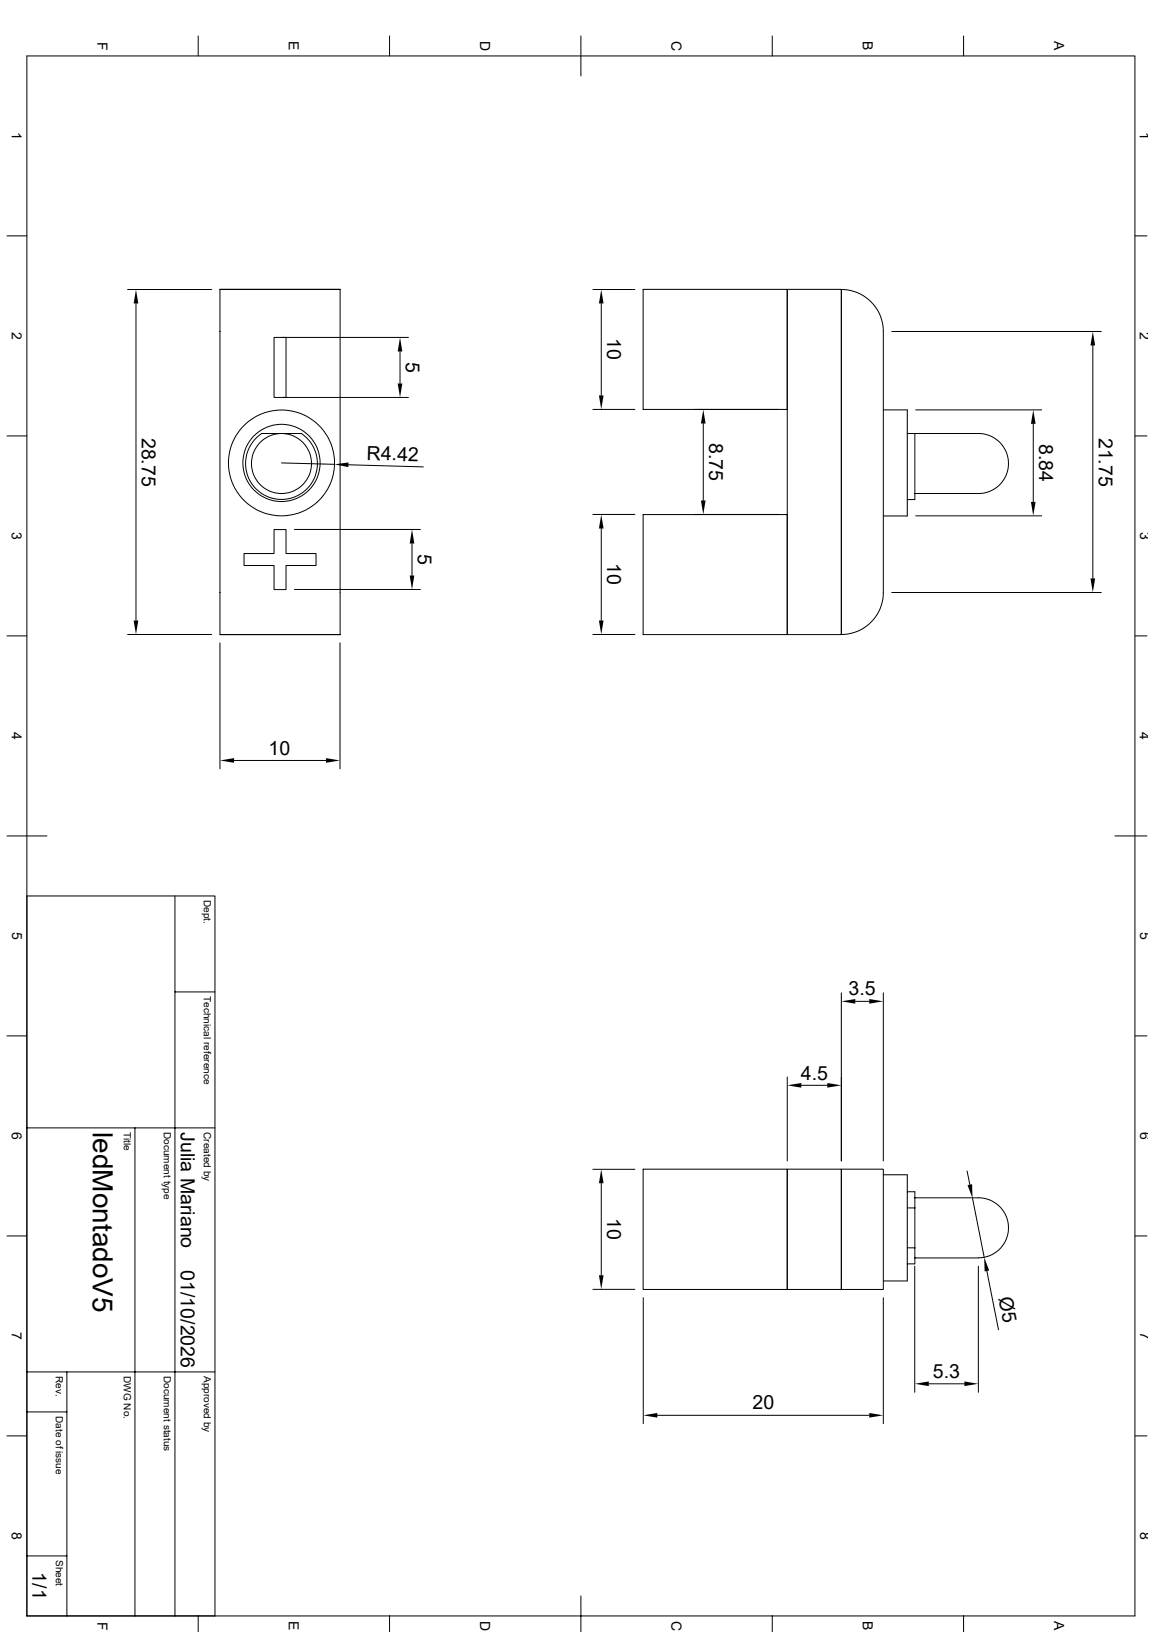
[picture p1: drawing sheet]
<svg xmlns="http://www.w3.org/2000/svg" width="420mm" height="594mm" viewBox="0 0 420 594" stroke-linecap="round" stroke-linejoin="round" font-family="sans-serif">
<g fill="none" stroke="#000" stroke-width=".36">
<path d="M72.1 13.1v7.3M141.8 13.1v7.3M211.4 13.1v14.5M281.1 13.1v7.3M350.7 13.1v7.3M9.8 20.4h403.2v567.7h-403.2zM2.5 85.9h7.3M413 85.9h4.4M46.4 105.4h30.6M49.5 110.4v115.4M80.1 105.3v125.7h43.7M123.8 105.3h-43.7h43.7v125.7"/>
<path d="M215.8 105.4h15.3M218.8 110.4v33.5M234.1 105.3h52.4v43.7h-52.4zM286.5 105.3h19.7v125.7h-19.7zM99.7 122.8h4.4v21.9h-4.4zM102.8 122.8h45.8M145.6 127.9v11.7M324.5 120.6h76.3M397.7 125.7v84.8M2.5 158.7h7.3M93.4 159.2l1.8-1.4h14.5a13.1 13.1 0 0 1 3.1 18.9 13.1 13.1 0 0 1-19.1 1.7 13.1 13.1 0 0 1-.3-19.2zM102.8 144.7h45.8"/>
<path d="M215.8 149h15.3M255.9 154.1v28.1M321.5 149.2h8.7v38.6h-8.7M330.2 157.8h25.9a10.9 10.9 0 0 1 10.9 10.9 10.9 10.9 0 0 1-10.9 10.9h-23.1M333 157.8v24h-2.8M333.2 149.2h45.9M376 154.3v28.4M413 158.7h4.4M102.4 168.5l19.3 .5M126.8 169.2l27.3 .7M107.1 192.7h45.9M149.9 197.8v11.7"/>
<path d="M215.8 187.2h15.3M218.8 192.4v33.4M234.1 187.3h52.4v43.7h-52.4zM333.2 187.7h45.9M88.8 201.5h10.9v-8.8h4.4v8.8h10.9v4.3h-10.9v8.8h-4.4v-8.8h-10.9zM107.1 214.5h45.9M324.5 215.6h76.3M2.5 231.4h7.3M46.4 230.9h30.6M80.1 234v45.8M80.1 231h43.7M123.7 234v45.8"/>
<path d="M215.8 230.9h15.3M306.2 230.9a15.3 15.3 0 0 0 15.3-15.3v-95a15.3 15.3 0 0 0-15.3-15.2v125.6M413 231.4h4.4M85.2 276.8h33.5M2.5 304.2h14.6M405.8 304.2h11.6M9.8 326.1h68.4v262M63.7 326.1v262M2.5 377h7.3M63.7 361h14.5M306.2 361.4v61.1M311.3 364.4h5.1"/>
<path d="M321.5 361.4v61.1M413 377h4.4M286.5 392v30.5M291.6 395h9.5M9.8 410.5h68.4M49.1 410.5v177.6M215.8 425.6h15.3M218.8 430.7v33.4M234.1 425.5h52.4v43.8h-52.4zM286.5 425.5h19.7v43.8h-19.7zM306.2 425.5h15.3v43.8h-15.3zM321.5 427.6h8.7v38.6h-8.7"/>
<path d="M330.2 433.7h2.8v5.9M330.2 439.6h2.8M333 439.6v14.6M333 435.9h23.1a10.9 10.9 0 0 1 10.9 11 10.9 10.9 0 0 1-10.9 10.9M352 426.2l1 5M353.9 436.2l4.3 21.4M2.5 449.8h7.3M330.2 454.2h2.8M333 454.2v5.8h-2.8M333 457.8h23.1M413 449.8h4.4M215.8 469.3h15.3"/>
<path d="M234.1 472.3v45.9M321.5 472.3v45.9M332.9 460.8v45.9M356.1 460.8v45.9M359.2 462.6l4.2 21.4M9.8 499.3h68.4M24.3 499.3v88.8M9.8 513.9h14.5M239.2 515.1h77.2M338 503.6h13M2.5 522.6h7.3M413 522.6h4.4"/>
<path d="M9.8 566.3h14.5M72.1 588.1v5.8M141.8 588.1v5.8M211.4 580.9v13M281.1 588.1v5.8M350.7 588.1v5.8"/>
<circle cx="102.4" cy="168.5" r="19.3"/>
<circle cx="102.5" cy="168.5" r="14"/>
<circle cx="102.5" cy="168.7" r="10.9"/>
</g>
<g fill="#000">
<path d="M49.5 105.4l.8 5h-1.7zM218.8 105.4l.9 5h-1.7zM145.6 122.8l.8 5.1h-1.7zM144.7 139.6h1.7l-.8 5.1zM397.7 120.6l.9 5.1h-1.7zM218 143.9h1.7l-.9 5.1zM255.9 149l.9 5.1h-1.7zM376 149.2l.9 5.1h-1.7zM121.7 169l5.1-.7v1.7zM149.9 192.7l.9 5.1h-1.7zM218.8 187.2l.9 5.2h-1.7zM255.1 182.2h1.7l-.9 5z"/>
<path d="M375.2 182.7h1.7l-.9 5zM149.1 209.5h1.7l-.9 5zM396.9 210.5h1.7l-.9 5.1zM48.6 225.8h1.7l-.8 5.1zM218 225.8h1.7l-.9 5.1zM80.1 276.8l5.1-.9v1.7zM118.7 275.9l5 .9-5 .8zM306.2 364.4l5.1-.8v1.7zM316.4 363.6l5.1 .8-5.1 .9zM286.5 395l5.1-.8v1.7zM301.1 394.2l5.1 .8-5.1 .9zM218.8 425.6l.9 5.1h-1.7z"/>
<path d="M352.1 431.3l1.7-.3 .1 5.2zM218 464.1h1.7l-.9 5.2zM358.2 457.6l1.8 4.8-1.6 .3zM234.1 515.1l5.1-.8v1.7zM316.4 514.3l5.1 .8-5.1 .9zM332.9 503.6l5.1-.8v1.7zM351 502.8l5.1 .8-5.1 .9z"/>
</g>
<text font-size="10.2" x="33.8" y="412" transform="rotate(90 33.8 412)">ledMontadoV5</text>
<g font-size="7.1">
<text x="220.9" y="123" transform="rotate(90 220.9 123)">10</text>
<text x="147.7" y="131.8" transform="rotate(90 147.7 131.8)">5</text>
<text x="51.6" y="159.3" transform="rotate(90 51.6 159.3)">28.75</text>
<text x="258.1" y="161.2" transform="rotate(90 258.1 161.2)">8.75</text>
<text x="378.2" y="161.6" transform="rotate(90 378.2 161.6)">8.84</text>
<text x="399.9" y="159.3" transform="rotate(90 399.9 159.3)">21.75</text>
<text x="133.4" y="167.3" transform="rotate(2 133.4 167.3)">R4.42</text>
<text x="152.1" y="201.6" transform="rotate(90 152.1 201.6)">5</text>
<text x="220.9" y="204.9" transform="rotate(90 220.9 204.9)">10</text>
<text x="97.7" y="274.7">10</text>
<text x="308.9" y="362.3">3.5</text>
<text x="291.5" y="392.9">4.5</text>
<text x="65.8" y="412" transform="rotate(90 65.8 412)">Julia Mariano</text>
<text x="220.9" y="443.2" transform="rotate(90 220.9 443.2)">10</text>
<text x="65.8" y="462.2" transform="rotate(90 65.8 462.2)">01/10/2026</text>
<text x="363.4" y="472.5" transform="rotate(79 363.4 472.5)">Ø5</text>
<text x="339.6" y="501.5">5.3</text>
<text x="273.9" y="513">20</text>
<text x="11.8" y="572.3" transform="rotate(90 11.8 572.3)">1/1</text>
</g>
<g font-size="5.1">
<text x="35.5" y="15.2" transform="rotate(90 35.5 15.2)">F</text>
<text x="105.2" y="15" transform="rotate(90 105.2 15)">E</text>
<text x="174.8" y="14.9" transform="rotate(90 174.8 14.9)">D</text>
<text x="244.4" y="14.9" transform="rotate(90 244.4 14.9)">C</text>
<text x="314.1" y="15" transform="rotate(90 314.1 15)">B</text>
<text x="383.7" y="15" transform="rotate(90 383.7 15)">A</text>
<text x="4.3" y="48" transform="rotate(90 4.3 48)">1</text>
<text x="414.9" y="48" transform="rotate(90 414.9 48)">1</text>
<text x="4.3" y="120.8" transform="rotate(90 4.3 120.8)">2</text>
<text x="414.9" y="120.9" transform="rotate(90 414.9 120.9)">2</text>
<text x="4.4" y="193.6" transform="rotate(90 4.4 193.6)">3</text>
<text x="414.9" y="193.6" transform="rotate(90 414.9 193.6)">3</text>
<text x="4.3" y="266.4" transform="rotate(90 4.3 266.4)">4</text>
<text x="414.9" y="266.4" transform="rotate(90 414.9 266.4)">4</text>
<text x="4.4" y="339.2" transform="rotate(90 4.4 339.2)">5</text>
<text x="415" y="339.2" transform="rotate(90 415 339.2)">5</text>
<text x="4.4" y="412" transform="rotate(90 4.4 412)">6</text>
<text x="414.9" y="412" transform="rotate(90 414.9 412)">6</text>
<text x="4.4" y="484.8" transform="rotate(90 4.4 484.8)">7</text>
<text x="414.9" y="484.8" transform="rotate(90 414.9 484.8)">7</text>
<text x="4.4" y="557.6" transform="rotate(90 4.4 557.6)">8</text>
<text x="414.9" y="557.6" transform="rotate(90 414.9 557.6)">8</text>
<text x="35.5" y="590.2" transform="rotate(90 35.5 590.2)">F</text>
<text x="105.2" y="590.1" transform="rotate(90 105.2 590.1)">E</text>
<text x="174.8" y="590" transform="rotate(90 174.8 590)">D</text>
<text x="244.4" y="590" transform="rotate(90 244.4 590)">C</text>
<text x="314.1" y="590.1" transform="rotate(90 314.1 590.1)">B</text>
<text x="383.7" y="590.1" transform="rotate(90 383.7 590.1)">A</text>
</g>
<g font-size="3.6">
<text x="74.1" y="327.5" transform="rotate(90 74.1 327.5)">Dept.</text>
<text x="74.1" y="362.5" transform="rotate(90 74.1 362.5)">Technical reference</text>
<text x="45" y="412" transform="rotate(90 45 412)">Title</text>
<text x="59.6" y="412" transform="rotate(90 59.6 412)">Document type</text>
<text x="74.1" y="412" transform="rotate(90 74.1 412)">Created by</text>
<text x="20.3" y="500.8" transform="rotate(90 20.3 500.8)">Rev.</text>
<text x="45" y="500.8" transform="rotate(90 45 500.8)">DWG No.</text>
<text x="59.6" y="500.8" transform="rotate(90 59.6 500.8)">Document status</text>
<text x="74.1" y="500.8" transform="rotate(90 74.1 500.8)">Approved by</text>
<text x="20.3" y="515.3" transform="rotate(90 20.3 515.3)">Date of issue</text>
<text x="20.3" y="567.7" transform="rotate(90 20.3 567.7)">Sheet</text>
</g>
</svg>
